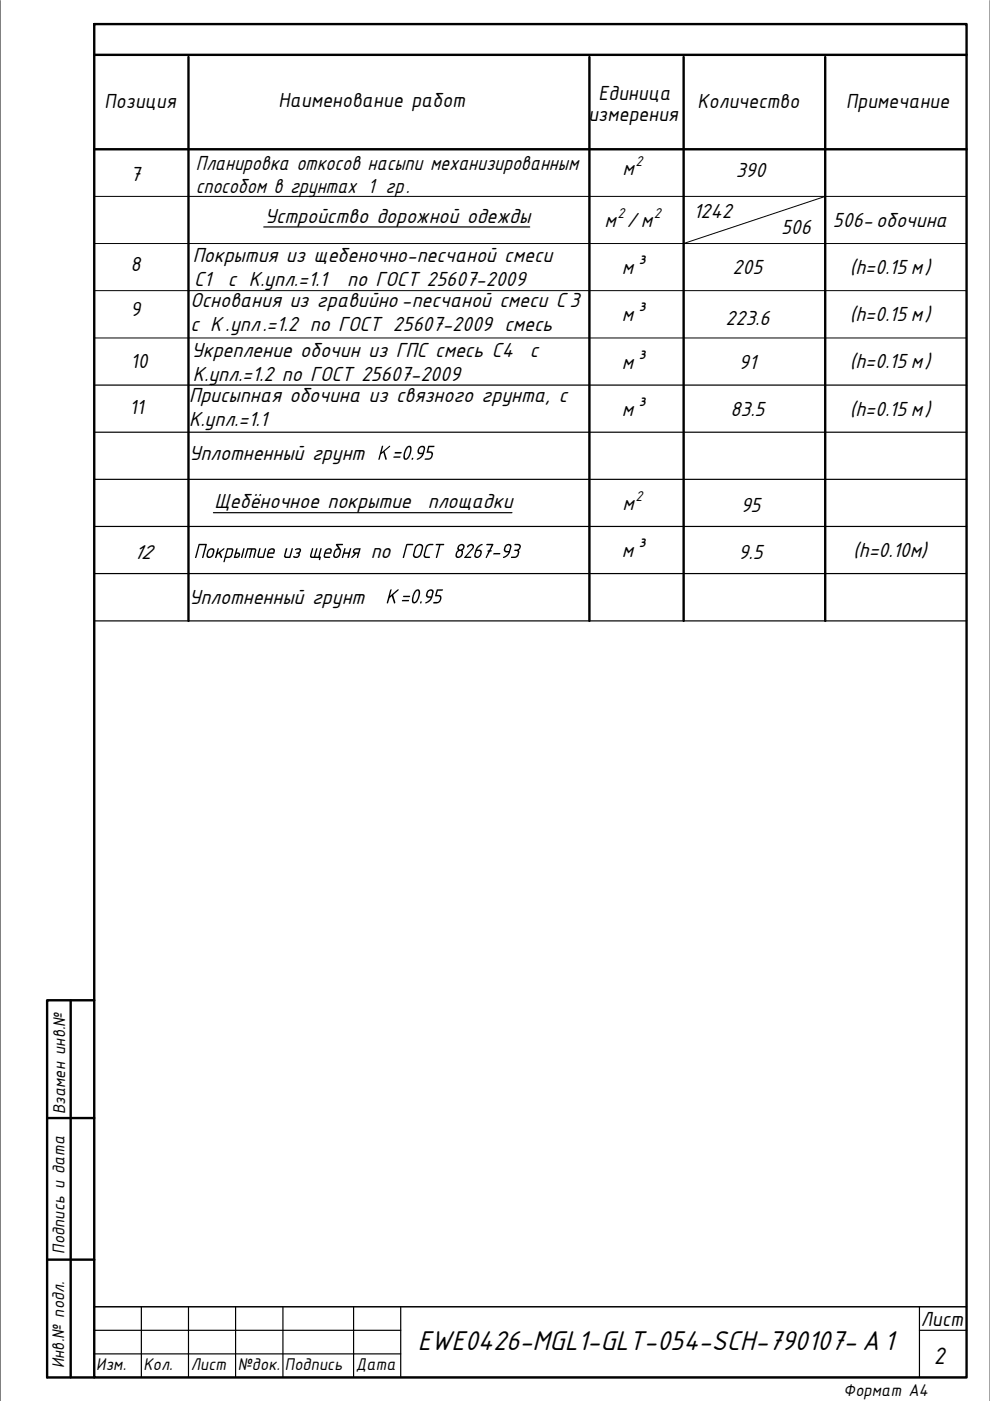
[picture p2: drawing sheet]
<svg xmlns="http://www.w3.org/2000/svg" width="210mm" height="297mm" viewBox="0 0 210 297" stroke-linecap="round" stroke-linejoin="round" font-family="sans-serif">
<!-- layer: 0 -->
<path d="M0 .1v296.9M209.9 .1v296.9M20 31.7h184.9M20 51.6h184.9M20 41.6h184.9M175 41.6l-30.1 10M20 61.6h184.9M20 71.7h184.9M20 277.1h184.9" fill="none" stroke="#000" stroke-width=".21"/>
<g fill="none" stroke="#000" stroke-width=".25">
<path d="M55.9 48.1h56.4M20 81.6h184.9M20 91.6h184.9M20 101.6h184.9M20 111.6h184.9M45.3 108.7h63.2M20 121.6h184.9M20 131.6h184.9M20 177.1v114.9h184.9M20 277.1h184.9M30 277.1v14.9M40 277.1v14.9"/>
<path d="M50 277.1v14.9M60 277.1v14.9M75 277.1v14.9M85 277.1v14.9M194.9 277.1v14.9M20 287h65M20 282.1h65M194.9 282.1h10"/>
</g>
<g fill="#000">
<path d="M90.8 94.6l1.3-.1-.2 .3h-.9l-.2 .9 .8 .1 .2 .5-.1 .6-.4 .5-1.2 .1 .1-.3 .9-.1 .4-.6-.1-.5-1-.1zM62.6 116.4l1-.2 .2 .3v.5a.52 .52 0 0 0-.2 .7l-.5 .6h-.5a.28 .28 0 0 1-.4-.1 .28 .28 0 0 1 .1-.4l.6 .2a.33 .33 0 0 0 .4-.4 .33 .33 0 0 0-.5-.2v-.2l.2-.1a.32 .32 0 0 0 .4-.2 .32 .32 0 0 0-.1-.4l-.7 .2zM66.1 116.3l.3-.1v.2l-.3 1.6h.4l.5-1.7 .3-.1-.5 1.8h.7l.4-1.7 .3-.1-.4 1.8 .2 .1-.2 .6h-.2l.1-.4h-1.7l-.2-.2-.1-.2zM73 116.3h.3l-.2 .8h.9l.2-.8 .3-.1-.6 2.1-.2-.1 .2-.8h-.9l-.2 .8-.3 .1zM92.4 115.4l.1-.1 1.7 .1-.1 .2h-.7l-.8 2.7-.2-.1 .7-2.6h-.7zM109.1 115.3l1.1 .1 .2 .2v.5l-.5 .6 .2 .5-.3 .8-.6 .3h-.8l.1-.3h.8l.3-.3 .2-.5-.1-.3-.6-.1v-.2l.6-.1 .4-.3a.37 .37 0 0 0 0-.4 .37 .37 0 0 0-.3-.2h-.7zM92.6 125h1.3l-.1 .3h-1l-.2 .8 .8 .2 .2 .6-.3 .6-.4 .4-1 .1-.1-.1 .1-.2 1.1-.2 .3-.6-.3-.5h-.8z"/>
<path d="M89.2 94.9l-.4 .7 .2 .4h.6l.2-.8a.39 .39 0 0 0-.1-.4 .39 .39 0 0 0-.5 .1zM88.8 94.9l.4-.3 .6-.1 .3 .2 .1 .3-.5 1.7-.7 .5a.41 .41 0 0 1-.7 .2l.8-.5 .4-.6h-.6l-.3-.2-.1-.6z"/>
<path d="M69.3 116.7l-.2 .4h.9l.1-.2a.43 .43 0 0 0-.4-.4 .43 .43 0 0 0-.4 .2zM69.1 116.5l.5-.3h.4l.3 .3-.1 .9h-1.2l-.1 .3 .1 .3h1l-.1 .3h-1l-.3-.2 .2-1.2z"/>
<path d="M71.2 115.4l1.4-.1 .1 .2-.1 .1h-.9l.6 .8v.5l-.3 1.1-.5 .3h-.5l-.4-.5 .2-.9 .2-.4 .7-.3-.5-.6zM71.2 116.7l-.2 .8a.45 .45 0 0 0 .4 .5 .45 .45 0 0 0 .4-.5l.3-.6a.45 .45 0 0 0-.4-.4 .45 .45 0 0 0-.5 .2z"/>
<path d="M74.9 116.6l.5-.4h1.1l-.6 2.1-.3-.1 .3-.8h-.3l-.9 .9h-.2l.7-.9-.4-.3zM75.2 116.7l-.1 .3 .8 .1 .2-.6z"/>
<path d="M107.4 115.7l-.3 .7 .2 .4h.6l.2-.7a.39 .39 0 0 0-.2-.5 .39 .39 0 0 0-.5 .1zM107.1 115.7l.5-.4h.4l.4 .3 .1 .4-.5 1.4-.6 .6-.4 .2a.2 .2 0 0 1-.2 .1 .2 .2 0 0 1-.1-.2 .2 .2 0 0 1 .2-.1l.5-.3 .4-.5-.6-.1-.4-.4z"/>
<path d="M91 125.3l-.4 .7 .2 .4h.6l.2-.7a.38 .38 0 0 0-.2-.4 .38 .38 0 0 0-.4 0zM90.6 125.4l.5-.4h.5l.3 .3-.2 1.4-.5 .8-.4 .2a.41 .41 0 0 1-.6 .1l.8-.6 .3-.4-.7-.1-.3-.3z"/>
</g>
<path d="M20 5.1h184.9v286.9h-184.9zM20 11.6h184.9M40 12.1v119.5M125 12.1v119.5M144.9 12.1v119.5M175 12.1v119.5M20 31.7h184.9M15 212.1v79.9M20 212.1h-10v79.9h10M10 237.1h10M10 267.1h10" fill="none" stroke="#000" stroke-width=".51"/>
<text font-size="6.4" x="88.6" y="286.3">EWE0426-MGL1-GLT-054-SCH-790107- А 1</text>
<text font-size="5.5" x="198" y="289.2">2</text>
<g font-size="4.8">
<text x="41.5" y="36">Планировка откосов насыпи механизированным</text>
<text x="41.5" y="41">способом в грунтах 1 гр.</text>
<text x="132" y="37.2">м</text>
<text x="156" y="37.5">390</text>
<text x="56.1" y="47.2">Устройство дорожной одежды</text>
<text x="147" y="46.3">1242</text>
<text x="128.1" y="48.1">м / м</text>
<text x="165.6" y="49.6">506</text>
<text x="176.6" y="48.2">506-обочина</text>
<text x="40.9" y="55.6">Покрытия из щебеночно-песчаной смеси</text>
<text x="131.9" y="58.2">м³</text>
<text x="155.3" y="58.2">205</text>
<text x="180.2" y="58.2">(h=0.15 м)</text>
<text x="40.4" y="65.2">Основания из гравийно -песчаной смеси С 3</text>
<text x="41.1" y="60.6">С1</text>
<text x="48.3" y="60.6">с К.упл.=1.1</text>
<text x="73.6" y="60.6">по ГОСТ 25607-2009</text>
<text x="40.4" y="70.2">с К .упл.=1.2 по ГОСТ 25607-2009 смесь</text>
<text x="131.9" y="68.1">м³</text>
<text x="153.8" y="68.9">223.6</text>
<text x="180.2" y="68.1">(h=0.15 м)</text>
<text x="40.6" y="75.8">Укрепление обочин из ГПС смесь С4</text>
<text x="112.4" y="75.8">с</text>
<text x="180.2" y="77.9">(h=0.15 м)</text>
<text x="40.9" y="80.8">К.упл.=1.2 по ГОСТ 25607-2009</text>
<text x="131.9" y="78.1">м³</text>
<text x="156.7" y="78.1">91</text>
<text x="40.1" y="85.3">Присыпная обочина из связного грунта, с</text>
<text x="131.9" y="88.1">м³</text>
<text x="154.9" y="88.1">83.5</text>
<text x="180.2" y="88.1">(h=0.15 м)</text>
<text x="40.1" y="90.3">К.упл.=1.1</text>
<text x="40.1" y="97.5">Уплотненный грунт</text>
<text x="79.9" y="97.5">К=0.95</text>
<text x="45.5" y="107.8">Щебёночное покрытие</text>
<text x="90.7" y="107.8">площадки</text>
<text x="132" y="108.1">м</text>
<text x="157.1" y="108.5">95</text>
<text x="41" y="118.3">Покрытие из щебня</text>
<text x="78.6" y="118.3">по</text>
<text x="84.1" y="118.3">ГОСТ</text>
<text x="96.1" y="118.3">8267-93</text>
<text x="131.9" y="118.1">м³</text>
<text x="156.6" y="118.5">9.5</text>
<text x="180.9" y="118.1">(h=0.10м)</text>
<text x="40.1" y="128">Уплотненный грунт</text>
<text x="81.7" y="128">К=0.95</text>
</g>
<g font-size="4.7">
<text x="22.2" y="22.8">Позиция</text>
<text x="59.1" y="22.8">Наименование работ</text>
<text x="126.9" y="21.2">Единица</text>
<text x="147.9" y="22.8">Количество</text>
<text x="179.4" y="22.8">Примечание</text>
<text x="124.8" y="25.6">измерения</text>
<text x="27.8" y="38.4">7</text>
<text x="27.8" y="57.5">8</text>
<text x="27.8" y="67">9</text>
<text x="27.8" y="78">10</text>
<text x="27.5" y="87.9">11</text>
<text x="28.3" y="118.4">12</text>
<text x="195.2" y="281.1">Лист</text>
</g>
<g font-size="3.9">
<text x="13.8" y="236.3" transform="rotate(-90 13.8 236.3)">Взамен инв.№</text>
<text x="13.7" y="265.8" transform="rotate(-90 13.7 265.8)">Подпись и дата</text>
<text x="13.6" y="290.1" transform="rotate(-90 13.6 290.1)">Инв.№ подл.</text>
<text x="20.4" y="290.4">Изм.</text>
<text x="30.4" y="290.4">Кол.</text>
<text x="40.4" y="290.4">Лист</text>
<text x="50.4" y="290.4">№док.</text>
<text x="60.4" y="290.4">Подпись</text>
<text x="75.4" y="290.4">Дата</text>
<text x="178.9" y="296">Формат А4</text>
</g>
<g font-size="3.4">
<text x="134.7" y="35.3">2</text>
<text x="130.9" y="46.3">2</text>
<text x="138.6" y="46.3">2</text>
<text x="134.7" y="106.3">2</text>
</g>
</svg>
